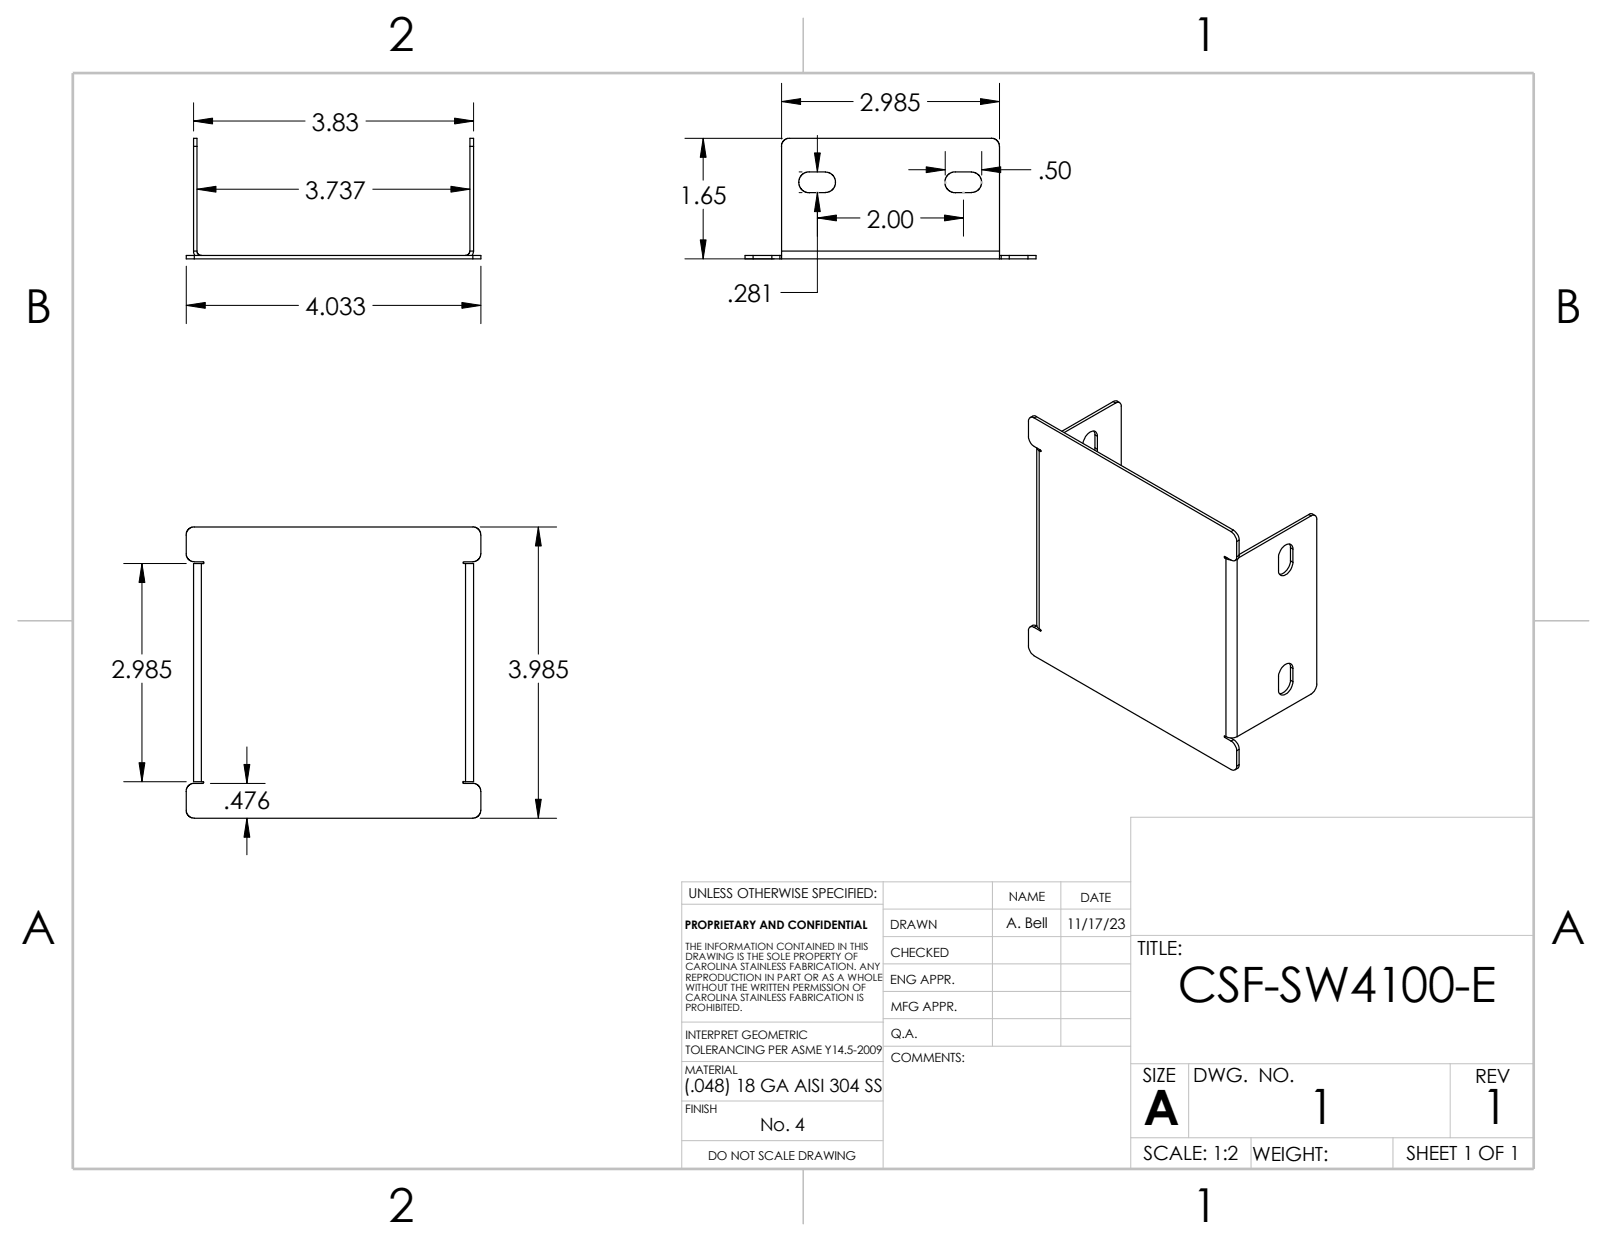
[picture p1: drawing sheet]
<svg xmlns="http://www.w3.org/2000/svg" width="279mm" height="216mm" viewBox="0 0 279 216" stroke-linecap="round" stroke-linejoin="round" font-family="sans-serif">
<g fill="none" stroke="#c0c0c0" stroke-width=".17">
<path d="M142 33.5h.3M142 33.4l.3 .3M142.1 33.4v.3M142.2 33.4l-.3 .3M164.2 31.7h.3M164.2 31.6l.3 .3M164.3 31.6v.3M164.5 31.6l-.3 .3M167.4 33.5h.3M167.4 33.4l.3 .3M167.5 33.4v.3M167.6 33.4l-.3 .3"/>
<path d="M170.6 31.7h.3M170.6 31.6l.3 .3M170.7 31.6v.3M170.8 31.6l-.3 .3M118.5 157.2h35M153.5 153.3v49.9M153.5 158h43.1M172.6 153.3v28.6M184.4 153.3v28.6M196.6 153.3h-78.1v49.9M266.7 142.1h-70.1v61.1M118.5 177.7h35.1"/>
<path d="M153.5 167.6h43.1M153.5 162.8h43.1M153.5 172.3h43.1M153.5 177.1h43.1M196.6 162.6h70.1M118.5 198.3h35M118.5 191.4h35M118.5 184.5h35.1M153.6 181.9h43M196.6 197.8h70.1M196.6 184.9h70.1M206.7 184.9v12.9"/>
<path d="M217.5 197.8v5.4M242.2 197.8v5.4M252.1 184.9v12.9"/>
</g>
<path d="M139.7 3.2v9.5M3.1 107.9h9.6M266.7 107.9h9.5M139.7 203.2v9.5" fill="none" stroke="#c0c0c0" stroke-width=".21"/>
<path d="M12.7 12.7h254v190.5h-254z" fill="none" stroke="#c0c0c0" stroke-width=".47"/>
<g fill="none" stroke="#000" stroke-width=".21">
<path d="M33.7 25.4h.5M33.7 25.4v18.2M34.2 25.4v18.2M34.2 25.4v-1.4h-.5v1.4M81.7 25.4h.6M81.7 25.4v18.2M82.3 25.4v18.2M82.3 25.4v-1.4h-.6v1.4M135.9 25.4v18.2M140.7 33.5h2.8l.6-.1 .6-.3 .5-.8 .1-.6-.1-.7-.3-.5-.8-.5-.6-.1h-3.2l-.7 .3-.4 .4-.3 .6v.5l.1 .6 .6 .8 .4 .3 .7 .1M166.1 33.5h2.8l.6-.1 .6-.3 .5-.8 .1-.6-.1-.7-.3-.5-.8-.5-.6-.1h-3.2l-.7 .3-.4 .4-.3 .6v.5l.1 .6 .6 .8 .4 .3 .7 .1M172.4 24l.6 .2 .5 .4 .3 .8v18.2"/>
<path d="M172.4 24h-35.5l-.8 .6-.3 .8M33.7 43.6l.2 .8M33.7 43.6h.5M33.8 44.4v.6M33.8 45h48.4M33.8 44.4h48.4M33.8 44.4h-1.4v.6h1.4M34.2 43.6l.1 .4 .2 .2 .5 .2M81.7 43.6h.6M81.7 43.6l-.2 .5-.6 .3M82.2 44.4v.6M82.2 44.4h1.4v.6h-1.4"/>
<path d="M82.3 43.6l-.2 .8M130.9 45h3.3M130.9 44.4h3.3M130.9 44.4v.6M130.9 44.4h-1.4v.6h1.4M134.2 45h1.4M134.2 44.4v.6M134.2 44.4h1.4M135.6 45h.3M135.6 44.4h.3M135.6 44.4v.6M135.9 43.6v1.4"/>
<path d="M135.9 45h37.9M135.9 43.6h37.9M173.8 43.6v1.4M173.8 45h.3M173.8 44.4h.3M174.1 44.4v.6M174.1 44.4h1.4M174.1 45h1.4M175.5 45h3.2M175.5 44.4h3.2M175.5 44.4v.6M178.7 44.4h1.4v.6h-1.4"/>
<path d="M178.7 44.4v.6M179.8 72.6a.61 .61 0 0 0-.7 0 .61 .61 0 0 0-.3 .6v2.7a2.2 2.2 0 0 0 1 1.7l1.1 .6M179.8 72.6l34.2 19.8M180.2 72.4l-.4-.1-.7 .3M180.2 72.4l-.4 .2M180.2 72.4l34.3 19.8M180.3 77.9v30.9l.4 .5M180.3 77.9l.4 .5M180.7 78.4v30.9M180.7 78.4l.2 .1M180.9 78.2l-.2 .2M180.9 78.2l.1 .2-.1 .1"/>
<path d="M181 78.4l-.1 .1M190.2 74.9l.2 .7M190.4 77.9l-.1 .3M190.4 75.6l.4 .2M190.4 77.9l.4 .2M190.4 75.6v2.3M190.8 75.8a.77 .77 0 0 0-.4-.8 .77 .77 0 0 0-.9 .1 2.73 2.73 0 0 0-1.2 2M190.8 78.1v.4M190.8 75.8v2.3M193.5 69.8l.2-.1a.85 .85 0 0 1 .9 .3M193.5 69.8l-8.9 5.2M193.5 69.8l.5 .3"/>
<path d="M194 70.1a.59 .59 0 0 1 .7-.1 .59 .59 0 0 1 .2 .6v10.3M194 70.1l-9 5.1M32.4 93v3.6l.2 .4 .3 .4 .5 .2 2 .1 .1 .1-.2 .2M35 98h-1.3v37.9h1.3M35 98v37.9M35 98h.3M80.6 97.7h-.1v.2l.4 .1M80.9 98h1.4v37.9h-1.4M80.9 98v37.9M82.2 91.6l.9 .3 .5 .7v4l-.3 .5-.6 .5-2.1 .1M82.2 91.6h-48.8l-.8 .5-.3 .9M212.9 97l.2 .1"/>
<path d="M213.1 97.1l.9 .2M213.1 97.1v31M213.1 96.9l-.2 .1M213.4 97l-.3 .1M214 92.4a2.38 2.38 0 0 1 1 1.7M214.5 92.2a2.07 2.07 0 0 1 .9 1.7M214.5 92.2l-.5 .2M215 94.1v2.7M215 96.8a.59 .59 0 0 1-.3 .6 .59 .59 0 0 1-.7 0l-1.1-.7v.3M215.1 97.2v30.9M215.4 96.6l-.1 .5-.6 .4M215.4 93.9l-.4 .2"/>
<path d="M215.4 96.6l-.4 .2M215.4 93.9v2.7M224.2 94.6l.2 .6M224.4 95.2l.4 .3M224.4 97.5l.4 .2M224.4 95.2v2.3M224.4 97.5a2.39 2.39 0 0 1-1.9 2.3M224.8 95.5a.82 .82 0 0 0-.5-.9 .82 .82 0 0 0-1 .3 2.95 2.95 0 0 0-1 2v2.3a.75 .75 0 0 0 .3 .8 .75 .75 0 0 0 .9-.1 2.57 2.57 0 0 0 1.3-2.2M224.8 95.5v2.2M227.5 89.5l.4-.2 .7 .3M227.5 89.5l-12.1 6.9M227.5 89.5l.5 .2"/>
<path d="M228 89.7l-12.6 7.2M228 89.7a.61 .61 0 0 1 .7-.1 .61 .61 0 0 1 .2 .7v28.6a2.38 2.38 0 0 1-.9 1.7l-12.9 7.5M179.8 109.1a.59 .59 0 0 0-.7-.1 .59 .59 0 0 0-.3 .6v2.7a2.38 2.38 0 0 0 1 1.7l34.2 19.8a.61 .61 0 0 0 .7 0 .61 .61 0 0 0 .3-.6M179.8 109.1l1.1 .6M180.2 108.8l-.2-.1a.85 .85 0 0 0-.9 .3M180.2 108.8l-.4 .3M180.2 108.8h.1M180.7 109.3l.3 .2-.1 .2M181 109.6l-.1 .1M224.2 115.3l.2 .7M224.4 116v2.2M224.4 116l.4 .2"/>
<path d="M224.4 118.2l.4 .3M224.4 118.2a2.39 2.39 0 0 1-1.9 2.4M224.8 116.2a.82 .82 0 0 0-.5-.9 .82 .82 0 0 0-1 .3 2.95 2.95 0 0 0-1 2v2.3a.75 .75 0 0 0 .3 .8 .75 .75 0 0 0 .9-.1 2.57 2.57 0 0 0 1.3-2.1M224.8 116.2v2.3M35 135.9h.4l-.1 .2M35.3 136.2h-2l-.7 .5-.3 .9M80.6 135.9h.3M80.6 135.8l-.1 .1v.2l.1 .1h1.6M82.2 136.1l.6 .2 .5 .4 .3 .9v3.6l-.5 .7-.9 .3h-48.4l-.9-.3-.5-.7v-3.6M212.9 128.2l1.1 .6M213.1 128.1l-.2-.2v.3M213.1 128.1l-.2 .1"/>
<path d="M213.1 128.1a1.99 1.99 0 0 0 2 0M214 128.3l.5 .3M214 128.8a2.2 2.2 0 0 1 1 1.7M214.5 128.6a1.93 1.93 0 0 1 .9 1.7M214.5 128.6l-.5 .2M215 130.5v2.7M215.4 132.9l-.1 .6-.6 .3M215.4 130.3v2.6M215.4 130.3l-.4 .2M215.4 132.9l-.4 .3"/>
</g>
<g fill="none" stroke="#000" stroke-width=".17">
<path d="M33.7 17.9v4.9M82.3 17.9v4.9M135.9 17.7h12.4M135.9 14.5v9.7M161.2 17.7h12.6M173.8 14.5v9.7M33.7 21h19.3M34.2 32.9h17.7M63.6 21h18.7M64.8 32.9h16.9M119.1 24h16.9M122.3 24v7.3"/>
<path d="M122.3 36.4v8.6M138.9 33.5h.5M138.9 29.9h.5M142.1 23.5v6.4M142.1 33.5v17.3h-6.3M142.1 37.9h7.4M158 29.5h6.3M160.1 37.9h7.4M164.3 26.3v4.1M167.5 34.8v6.3M170.7 26.3v4.1M170.7 29.5h8.5"/>
<path d="M32.4 46.3v10M32.4 53.1h19.5M64.8 53.1h18.8M83.6 46.3v10M119.1 45h15.5M21.5 98h10.9M24.7 98v15.7M83.5 91.6h13.3M93.6 91.6v22.1M24.7 118.7v17.2M93.6 118.7v23.5M21.5 135.9h10.9"/>
<path d="M36.6 136.2h9.5M42.9 129.8v6.4M42.9 142.2v6.4M83.5 142.2h13.3"/>
</g>
<g fill="#000" stroke="#000" stroke-width=".17">
<path d="M135.9 17.7l3.3-.6v1.1zM170.5 17.1l3.3 .6-3.3 .5zM33.7 21l3.3-.5v1zM34.2 32.9l3.3-.5v1zM78.4 32.4l3.3 .5-3.3 .5zM79 20.5l3.3 .5-3.3 .5zM122.3 24l.5 3.3h-1zM142.1 37.9l3.3-.5v1zM142.1 33.5l.5 3.3h-1zM141.6 26.6h1l-.5 3.3zM161 29l3.3 .5-3.3 .5zM164.2 37.4l3.3 .5-3.3 .5z"/>
<path d="M170.7 29.5l3.3-.5v1zM32.4 53.1l3.3-.5v1zM80.3 52.6l3.3 .5-3.3 .5zM121.8 41.7h1l-.5 3.3zM24.7 98l.5 3.3h-1zM93.6 91.6l.5 3.3h-1zM24.2 132.6h1l-.5 3.3zM42.4 132.9h1l-.5 3.3zM42.9 142.2l.5 3.3h-1zM93.1 138.9h1l-.5 3.3z"/>
</g>
<g font-size="8.5">
<text x="204.8" y="174.1">CSF-SW4100-E</text>
<text x="198.8" y="195.5">A</text>
<text x="227.5" y="195.3">1</text>
<text x="257.6" y="195.3">1</text>
</g>
<g font-size="8.1">
<text x="67.6" y="8.8">2</text>
<text x="207.3" y="8.8">1</text>
<text x="4.4" y="56.1">B</text>
<text x="270.3" y="56.1">B</text>
<text x="3.7" y="164.1">A</text>
<text x="269.6" y="164.1">A</text>
<text x="67.6" y="212.3">2</text>
<text x="207.3" y="212.3">1</text>
</g>
<g font-size="4.2">
<text x="54.2" y="22.7">3.83</text>
<text x="149.5" y="19.3">2.985</text>
<text x="53.1" y="34.6">3.737</text>
<text x="118.1" y="35.5">1.65</text>
<text x="180.4" y="31.2">.50</text>
<text x="150.7" y="39.6">2.00</text>
<text x="126.4" y="52.5">.281</text>
<text x="53.1" y="54.7">4.033</text>
<text x="19.4" y="117.9">2.985</text>
<text x="88.3" y="117.9">3.985</text>
<text x="38.8" y="140.7">.476</text>
</g>
<g font-size="3.4">
<text x="197.8" y="166">TITLE:</text>
<text x="198.7" y="188.1">SIZE</text>
<text x="207.5" y="188.1">DWG. NO.</text>
<text x="256.5" y="188.2">REV</text>
<text x="198.8" y="201.7">SCALE: 1:2</text>
<text x="217.7" y="201.8">WEIGHT:</text>
<text x="244.5" y="201.7">SHEET 1 OF 1</text>
</g>
<g font-size="3.2">
<text x="118.8" y="189.8">(.048) 18 GA AISI 304 SS</text>
<text x="132.2" y="196.6">No. 4</text>
</g>
<g font-size="2.5">
<text x="175" y="161.3">A. Bell</text>
<text x="185.5" y="161.4">11/17/23</text>
</g>
<text font-size="2.4" x="119.7" y="156.2">UNLESS OTHERWISE SPECIFIED:</text>
<g font-size="2.2">
<text x="154.8" y="161.5">DRAWN</text>
<text x="175.4" y="156.7">NAME</text>
<text x="187.9" y="156.7">DATE</text>
<text x="154.8" y="166.3">CHECKED</text>
<text x="154.8" y="171">ENG APPR.</text>
<text x="154.9" y="175.7">MFG APPR.</text>
<text x="154.9" y="184.7">COMMENTS:</text>
<text x="154.9" y="180.5">Q.A.</text>
</g>
<text font-size="2.1" x="123.1" y="201.6">DO NOT SCALE DRAWING</text>
<g font-size="2">
<text x="119" y="161.5">PROPRIETARY AND CONFIDENTIAL</text>
<text x="119.2" y="180.6">INTERPRET GEOMETRIC</text>
<text x="119.2" y="183.1">TOLERANCING PER ASME Y14.5-2009</text>
<text x="119" y="186.6">MATERIAL</text>
<text x="119.1" y="193.5">FINISH</text>
</g>
<g font-size="1.7">
<text x="119.2" y="165.2">THE INFORMATION CONTAINED IN THIS</text>
<text x="119.2" y="166.9">DRAWING IS THE SOLE PROPERTY OF</text>
<text x="119.2" y="168.7">CAROLINA STAINLESS FABRICATION. ANY</text>
<text x="119.2" y="170.5">REPRODUCTION IN PART OR AS A WHOLE</text>
<text x="119.2" y="172.2">WITHOUT THE WRITTEN PERMISSION OF</text>
<text x="119.2" y="174">CAROLINA STAINLESS FABRICATION IS</text>
<text x="119.2" y="175.8">PROHIBITED.</text>
</g>
</svg>
